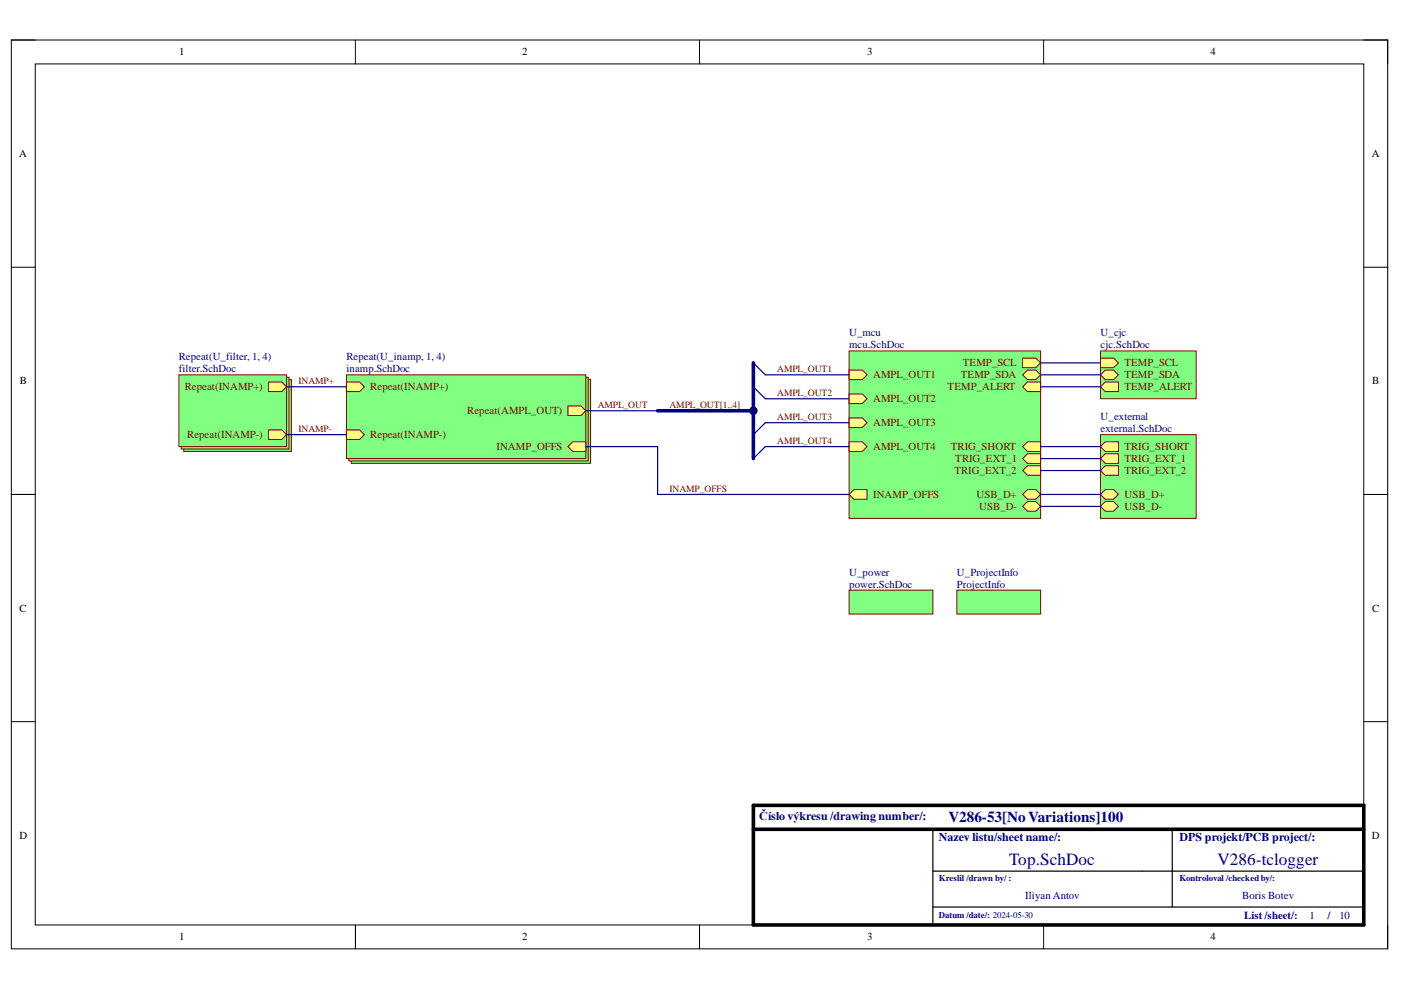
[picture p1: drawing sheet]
<svg xmlns="http://www.w3.org/2000/svg" width="297mm" height="210mm" viewBox="0 0 297 210" stroke-linecap="round" stroke-linejoin="round" font-family="sans-serif">
<path d="M2.4 8.5h291.8v192.7h-291.8z" fill="none" stroke="#000" stroke-width=".21"/>
<path d="M7.5 13.6h281.6v182.5h-281.6z" fill-rule="evenodd" fill="#fff"/>
<g fill="none" stroke="#000" stroke-width=".21">
<path d="M2.4 8.5h5.1M7.5 13.6h281.6v182.5h-281.6zM75.4 8.5v5.1M148.3 8.5v5.1M221.3 8.5v5.1M289.1 8.5h5.1v5.1M2.4 56.7h5.1M289.1 56.7h5.1M2.4 104.8h5.1M289.1 104.8h5.1M2.4 153h5.1M289.1 153h5.1"/>
<path d="M75.4 196.1v5.1M148.3 196.1v5.1M221.3 196.1v5.1M294.2 196.1v5.1"/>
</g>
<path d="M159.7 170.8h129.4v25.3h-129.4zM159.7 175.8h129.4" fill="none" stroke="#000" stroke-width=".76"/>
<path d="M197.8 175.8v20.3M248.5 175.8v16.5M197.8 184.7h91.3M197.8 192.3h91.3" fill="none" stroke="#000" stroke-width=".25"/>
<path d="M202.9 125.1h17.7v5.1h-17.7z" fill-rule="evenodd" fill="#80ff80"/>
<path d="M202.9 125.1h17.7v5.1h-17.7z" fill="none" stroke="#800000" stroke-width=".21"/>
<path d="M38.9 80.5h22.9v15.2h-22.9z" fill-rule="evenodd" fill="#80ff80"/>
<path d="M38.9 80.5h22.9v15.2h-22.9z" fill="none" stroke="#800000" stroke-width=".21"/>
<path d="M38.4 80h22.9v15.2h-22.9z" fill-rule="evenodd" fill="#80ff80"/>
<path d="M38.4 80h22.9v15.2h-22.9z" fill="none" stroke="#800000" stroke-width=".21"/>
<path d="M37.9 79.5h22.9v15.2h-22.9z" fill-rule="evenodd" fill="#80ff80"/>
<path d="M37.9 79.5h22.9v15.2h-22.9z" fill="none" stroke="#800000" stroke-width=".21"/>
<path d="M57 81h2.7l1.1 1-1.1 1h-2.7z" fill-rule="evenodd" fill="#ffff80"/>
<path d="M57 81h2.7l1.1 1-1.1 1h-2.7z" fill="none" stroke="#800000" stroke-width=".21"/>
<path d="M57 91.1h2.7l1.1 1.1-1.1 1h-2.7z" fill-rule="evenodd" fill="#ffff80"/>
<path d="M57 91.1h2.7l1.1 1.1-1.1 1h-2.7z" fill="none" stroke="#800000" stroke-width=".21"/>
<path d="M180 125.1h17.8v5.1h-17.8z" fill-rule="evenodd" fill="#80ff80"/>
<path d="M180 125.1h17.8v5.1h-17.8z" fill="none" stroke="#800000" stroke-width=".21"/>
<path d="M74.5 80.5h50.7v17.7h-50.7z" fill-rule="evenodd" fill="#80ff80"/>
<path d="M74.5 80.5h50.7v17.7h-50.7z" fill="none" stroke="#800000" stroke-width=".21"/>
<path d="M74 80h50.7v17.7h-50.7z" fill-rule="evenodd" fill="#80ff80"/>
<path d="M74 80h50.7v17.7h-50.7z" fill="none" stroke="#800000" stroke-width=".21"/>
<path d="M73.5 79.5h50.7v17.7h-50.7z" fill-rule="evenodd" fill="#80ff80"/>
<path d="M73.5 79.5h50.7v17.7h-50.7z" fill="none" stroke="#800000" stroke-width=".21"/>
<path d="M73.5 91.1h2.7l1.1 1.1-1.1 1h-2.7z" fill-rule="evenodd" fill="#ffff80"/>
<path d="M73.5 91.1h2.7l1.1 1.1-1.1 1h-2.7z" fill="none" stroke="#800000" stroke-width=".21"/>
<path d="M73.5 81h2.7l1.1 1-1.1 1h-2.7z" fill-rule="evenodd" fill="#ffff80"/>
<path d="M73.5 81h2.7l1.1 1-1.1 1h-2.7z" fill="none" stroke="#800000" stroke-width=".21"/>
<path d="M120.4 86.1h2.8l1 1-1 1h-2.8z" fill-rule="evenodd" fill="#ffff80"/>
<path d="M120.4 86.1h2.8l1 1-1 1h-2.8z" fill="none" stroke="#800000" stroke-width=".21"/>
<path d="M120.4 94.7l1-1h2.8v2h-2.8z" fill-rule="evenodd" fill="#ffff80"/>
<path d="M120.4 94.7l1-1h2.8v2h-2.8z" fill="none" stroke="#800000" stroke-width=".21"/>
<path d="M233.3 74.4h20.3v10.1h-20.3z" fill-rule="evenodd" fill="#80ff80"/>
<path d="M233.3 74.4h20.3v10.1h-20.3z" fill="none" stroke="#800000" stroke-width=".21"/>
<path d="M233.3 75.9h2.8l1 1-1 1.1h-2.8z" fill-rule="evenodd" fill="#ffff80"/>
<path d="M233.3 75.9h2.8l1 1-1 1.1h-2.8z" fill="none" stroke="#800000" stroke-width=".21"/>
<path d="M233.3 79.5l1-1h1.8l1 1-1 1h-1.8z" fill-rule="evenodd" fill="#ffff80"/>
<path d="M233.3 79.5l1-1h1.8l1 1-1 1h-1.8z" fill="none" stroke="#800000" stroke-width=".21"/>
<path d="M233.3 82l1-1h2.8v2h-2.8z" fill-rule="evenodd" fill="#ffff80"/>
<path d="M233.3 82l1-1h2.8v2h-2.8z" fill="none" stroke="#800000" stroke-width=".21"/>
<path d="M180 74.4h40.6v35.5h-40.6z" fill-rule="evenodd" fill="#80ff80"/>
<path d="M180 74.4h40.6v35.5h-40.6z" fill="none" stroke="#800000" stroke-width=".21"/>
<path d="M180 78.5h2.8l1 1-1 1h-2.8z" fill-rule="evenodd" fill="#ffff80"/>
<path d="M180 78.5h2.8l1 1-1 1h-2.8z" fill="none" stroke="#800000" stroke-width=".21"/>
<path d="M180 83.5h2.8l1 1-1 1.1h-2.8z" fill-rule="evenodd" fill="#ffff80"/>
<path d="M180 83.5h2.8l1 1-1 1.1h-2.8z" fill="none" stroke="#800000" stroke-width=".21"/>
<path d="M180 88.6h2.8l1 1-1 1h-2.8z" fill-rule="evenodd" fill="#ffff80"/>
<path d="M180 88.6h2.8l1 1-1 1h-2.8z" fill="none" stroke="#800000" stroke-width=".21"/>
<path d="M180 93.7h2.8l1 1-1 1h-2.8z" fill-rule="evenodd" fill="#ffff80"/>
<path d="M180 93.7h2.8l1 1-1 1h-2.8z" fill="none" stroke="#800000" stroke-width=".21"/>
<path d="M216.8 82l1-1h2.8v2h-2.8z" fill-rule="evenodd" fill="#ffff80"/>
<path d="M216.8 82l1-1h2.8v2h-2.8z" fill="none" stroke="#800000" stroke-width=".21"/>
<path d="M216.8 75.9h2.8l1 1-1 1.1h-2.8z" fill-rule="evenodd" fill="#ffff80"/>
<path d="M216.8 75.9h2.8l1 1-1 1.1h-2.8z" fill="none" stroke="#800000" stroke-width=".21"/>
<path d="M216.8 79.5l1-1h1.8l1 1-1 1h-1.8z" fill-rule="evenodd" fill="#ffff80"/>
<path d="M216.8 79.5l1-1h1.8l1 1-1 1h-1.8z" fill="none" stroke="#800000" stroke-width=".21"/>
<path d="M216.8 104.8l1-1h1.8l1 1-1 1h-1.8z" fill-rule="evenodd" fill="#ffff80"/>
<path d="M216.8 104.8l1-1h1.8l1 1-1 1h-1.8z" fill="none" stroke="#800000" stroke-width=".21"/>
<path d="M216.8 107.4l1-1h1.8l1 1-1 1h-1.8z" fill-rule="evenodd" fill="#ffff80"/>
<path d="M216.8 107.4l1-1h1.8l1 1-1 1h-1.8z" fill="none" stroke="#800000" stroke-width=".21"/>
<path d="M216.8 94.7l1-1h2.8v2h-2.8z" fill-rule="evenodd" fill="#ffff80"/>
<path d="M216.8 94.7l1-1h2.8v2h-2.8z" fill="none" stroke="#800000" stroke-width=".21"/>
<path d="M216.8 97.2l1-1h2.8v2h-2.8z" fill-rule="evenodd" fill="#ffff80"/>
<path d="M216.8 97.2l1-1h2.8v2h-2.8z" fill="none" stroke="#800000" stroke-width=".21"/>
<path d="M216.8 99.8l1-1.1h2.8v2.1h-2.8z" fill-rule="evenodd" fill="#ffff80"/>
<path d="M216.8 99.8l1-1.1h2.8v2.1h-2.8z" fill="none" stroke="#800000" stroke-width=".21"/>
<path d="M180 104.8l1-1h2.8v2h-2.8z" fill-rule="evenodd" fill="#ffff80"/>
<path d="M180 104.8l1-1h2.8v2h-2.8z" fill="none" stroke="#800000" stroke-width=".21"/>
<path d="M233.3 92.2h20.3v17.7h-20.3z" fill-rule="evenodd" fill="#80ff80"/>
<path d="M233.3 92.2h20.3v17.7h-20.3z" fill="none" stroke="#800000" stroke-width=".21"/>
<path d="M233.3 104.8l1-1h1.8l1 1-1 1h-1.8z" fill-rule="evenodd" fill="#ffff80"/>
<path d="M233.3 104.8l1-1h1.8l1 1-1 1h-1.8z" fill="none" stroke="#800000" stroke-width=".21"/>
<path d="M233.3 107.4l1-1h1.8l1 1-1 1h-1.8z" fill-rule="evenodd" fill="#ffff80"/>
<path d="M233.3 107.4l1-1h1.8l1 1-1 1h-1.8z" fill="none" stroke="#800000" stroke-width=".21"/>
<path d="M233.3 94.7l1-1h2.8v2h-2.8z" fill-rule="evenodd" fill="#ffff80"/>
<path d="M233.3 94.7l1-1h2.8v2h-2.8z" fill="none" stroke="#800000" stroke-width=".21"/>
<path d="M233.3 97.2l1-1h2.8v2h-2.8z" fill-rule="evenodd" fill="#ffff80"/>
<path d="M233.3 97.2l1-1h2.8v2h-2.8z" fill="none" stroke="#800000" stroke-width=".21"/>
<path d="M233.3 99.8l1-1.1h2.8v2.1h-2.8z" fill-rule="evenodd" fill="#ffff80"/>
<path d="M233.3 99.8l1-1.1h2.8v2.1h-2.8z" fill="none" stroke="#800000" stroke-width=".21"/>
<g fill="none" stroke="#000080" stroke-width=".25">
<path d="M159.7 76.9l2.6 2.6h17.7M220.6 76.9h12.7M220.6 79.5h12.7M60.8 82h12.7M60.8 92.2h12.7M124.2 87.1h15.2M159.7 82l2.6 2.5h17.7M180 89.6h-17.7l-2.6 2.6M180 94.7h-17.7l-2.6 2.5M220.6 82h12.7M220.6 99.8h12.7M220.6 97.2h12.7"/>
<path d="M220.6 94.7h12.7M220.6 107.4h12.7M220.6 104.8h12.7"/>
</g>
<path d="M139.4 87.1h20.3" fill="none" stroke="#000080" stroke-width=".76"/>
<circle cx="159.7" cy="87.1" r=".76" fill="#000080"/>
<circle cx="159.7" cy="87.1" r=".76" fill="none" stroke="#000080" stroke-width=".21"/>
<path d="M159.7 76.9v20.3" fill="none" stroke="#000080" stroke-width=".76"/>
<circle cx="159.7" cy="87.1" r=".76" fill="#000080"/>
<circle cx="159.7" cy="87.1" r=".76" fill="none" stroke="#000080" stroke-width=".21"/>
<path d="M124.2 94.7h15.2v10.1h40.6" fill="none" stroke="#000080" stroke-width=".25"/>
<g font-size="3.6" fill="#000080">
<text x="213.9" y="183.3">Top.SchDoc</text>
<text x="258.1" y="183.3">V286-tclogger</text>
</g>
<text font-size="3.2" fill="#000080" x="201.1" y="174.3">V286-53[NoVariations]100</text>
<g font-size="2.5" fill="#000080">
<text x="161" y="174">Číslo výkresu /drawing number/:</text>
<text x="199.1" y="178.3">Nazev listu/sheet name/:</text>
<text x="250.1" y="178.3">DPS projekt/PCB project/:</text>
</g>
<g font-size="2.3">
<text x="38" y="11.7">1</text>
<text x="110.7" y="11.7">2</text>
<text x="183.8" y="11.7">3</text>
<text x="256.7" y="11.7">4</text>
<text x="4.1" y="33.3">A</text>
<text x="290.8" y="33.3">A</text>
<text x="4.2" y="81.5">B</text>
<text x="290.9" y="81.5">B</text>
<text x="4.1" y="129.7">C</text>
<text x="290.9" y="129.7">C</text>
<text x="4.1" y="177.8">D</text>
<text x="290.8" y="177.8">D</text>
<text x="38" y="199.4">1</text>
<text x="110.7" y="199.4">2</text>
<text x="183.8" y="199.4">3</text>
<text x="256.7" y="199.4">4</text>
</g>
<g font-size="2.3" fill="#000080">
<text x="180" y="71.3">U_mcu</text>
<text x="233.3" y="71.3">U_cjc</text>
<text x="37.9" y="76.4">Repeat(U_filter, 1, 4)</text>
<text x="73.4" y="76.4">Repeat(U_inamp, 1, 4)</text>
<text x="180" y="73.9">mcu.SchDoc</text>
<text x="233.3" y="73.9">cjc.SchDoc</text>
<text x="37.9" y="78.9">filter.SchDoc</text>
<text x="73.4" y="78.9">inamp.SchDoc</text>
<text x="233.3" y="89.1">U_external</text>
<text x="233.3" y="91.6">external.SchDoc</text>
<text x="180" y="122.1">U_power</text>
<text x="180" y="124.6">power.SchDoc</text>
<text x="202.9" y="122.1">U_ProjectInfo</text>
<text x="202.9" y="124.6">ProjectInfo</text>
<text x="217.3" y="190.5">Iliyan Antov</text>
<text x="263.4" y="190.5">Boris Botev</text>
<text x="263.8" y="194.8">List /sheet/:</text>
<text x="277.7" y="194.8">1</text>
<text x="281.5" y="194.8">/</text>
<text x="284" y="194.8">10</text>
</g>
<g font-size="2.3" fill="#800000">
<text x="204.1" y="77.7">TEMP_SCL</text>
<text x="238.4" y="77.7">TEMP_SCL</text>
<text x="39.2" y="82.8">Repeat(INAMP+)</text>
<text x="78.5" y="82.8">Repeat(INAMP+)</text>
<text x="185.1" y="80.2">AMPL_OUT1</text>
<text x="200.9" y="82.8">TEMP_ALERT</text>
<text x="203.7" y="80.2">TEMP_SDA</text>
<text x="238.4" y="80.2">TEMP_SDA</text>
<text x="238.4" y="82.8">TEMP_ALERT</text>
<text x="99.1" y="87.8">Repeat(AMPL_OUT)</text>
<text x="185.1" y="85.3">AMPL_OUT2</text>
<text x="39.7" y="92.9">Repeat(INAMP-)</text>
<text x="78.5" y="92.9">Repeat(INAMP-)</text>
<text x="105.2" y="95.4">INAMP_OFFS</text>
<text x="185.1" y="90.4">AMPL_OUT3</text>
<text x="185.1" y="95.4">AMPL_OUT4</text>
<text x="201.6" y="95.4">TRIG_SHORT</text>
<text x="238.4" y="95.4">TRIG_SHORT</text>
<text x="202.4" y="100.5">TRIG_EXT_2</text>
<text x="202.5" y="98">TRIG_EXT_1</text>
<text x="238.4" y="98">TRIG_EXT_1</text>
<text x="238.4" y="100.5">TRIG_EXT_2</text>
<text x="185.1" y="105.6">INAMP_OFFS</text>
<text x="207" y="105.6">USB_D+</text>
<text x="238.4" y="105.6">USB_D+</text>
<text x="207.6" y="108.1">USB_D-</text>
<text x="238.4" y="108.1">USB_D-</text>
</g>
<g font-size="2" fill="#800000">
<text x="63.3" y="81.5">INAMP+</text>
<text x="164.8" y="78.9">AMPL_OUT1</text>
<text x="126.7" y="86.6">AMPL_OUT</text>
<text x="142" y="86.6">AMPL_OUT[1..4]</text>
<text x="164.8" y="84">AMPL_OUT2</text>
<text x="164.8" y="89.1">AMPL_OUT3</text>
<text x="63.3" y="91.6">INAMP-</text>
<text x="164.8" y="94.2">AMPL_OUT4</text>
<text x="142" y="104.3">INAMP_OFFS</text>
</g>
<g font-size="1.9" fill="#000080">
<text x="199.1" y="186.8">Kreslil /drawn by/ :</text>
<text x="250.1" y="186.8">Kontroloval /checked by/:</text>
<text x="199.1" y="194.7">Datum /date/: 2024-05-30</text>
</g>
</svg>
